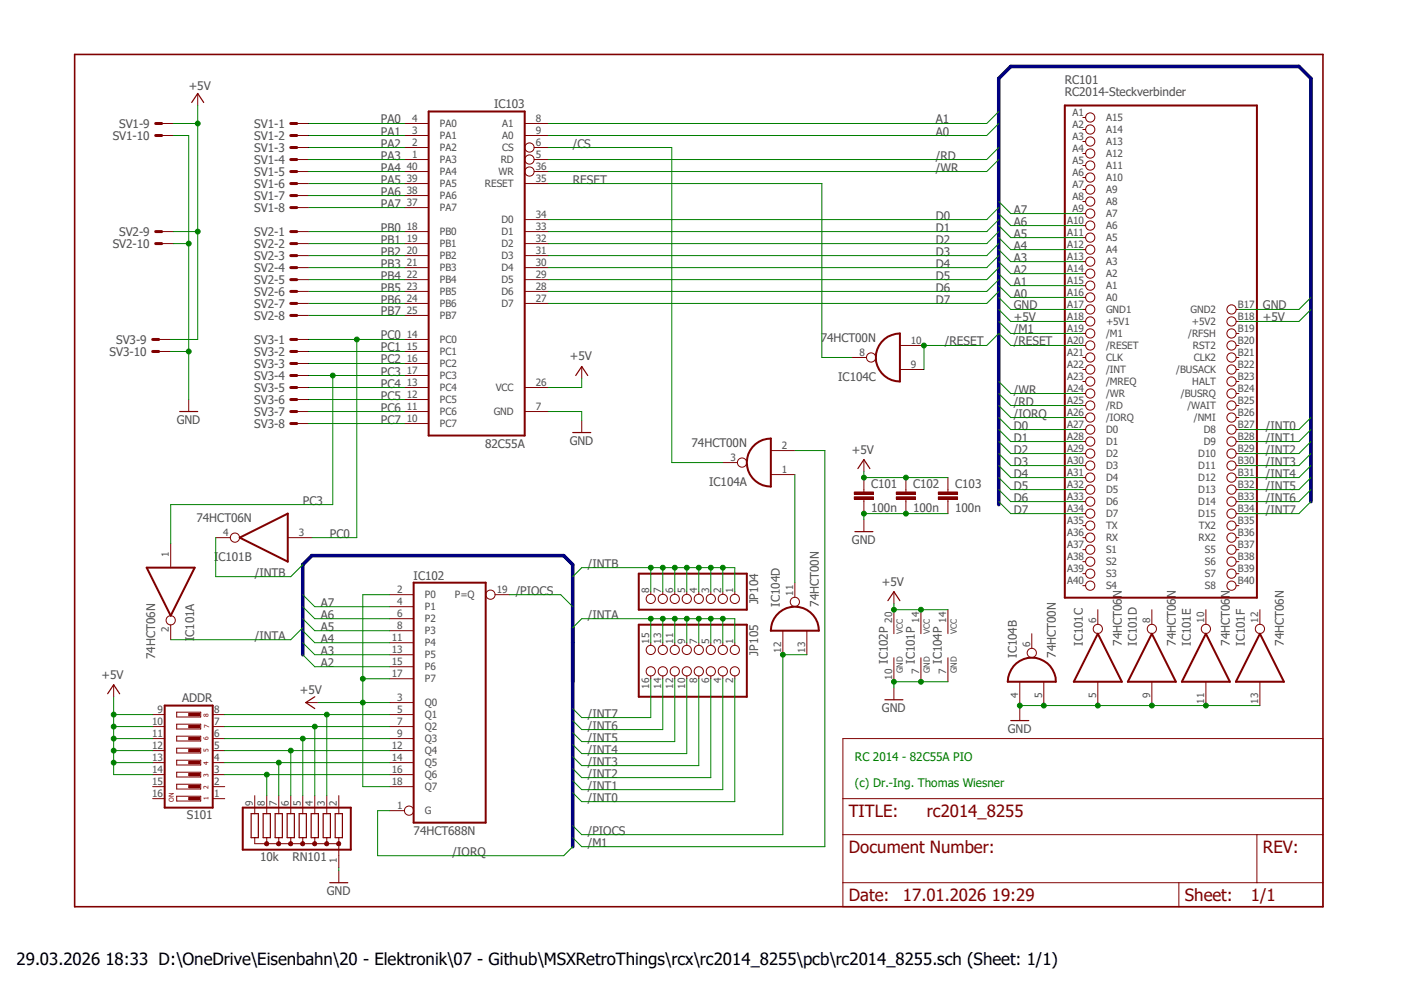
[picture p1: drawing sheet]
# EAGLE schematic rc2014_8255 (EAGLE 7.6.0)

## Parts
C101  100n  C-EU025-025X050  [C025-025X050]
C102  100n  C-EU025-025X050  [C025-025X050]
C103  100n  C-EU025-025X050  [C025-025X050]
IC101  74HCT06N  74LS06N  [DIL14]
IC102  74HCT688N  [DIL20]
IC103  82C55A  [DIL40]
IC104  74HCT00N  74LS00N  [DIL14]
JP104  PINHD-1X8  [1X08]
JP105  PINHD-2X8  [2X08]
RC101  RC2014-Steckverbinder  RC2014STECKER  [RC2014-STECKER]
RN101  10k  G08R  [SIL9]
S101  ADDR  DS08  [DS-08]
SV1  ML10LE  [ML10L]
SV2  ML10LE  [ML10L]
SV3  ML10LE  [ML10L]

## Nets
+5V: C101.1 C102.1 C103.1 IC101.14(P:VCC) IC102.2(P0) IC102.3(Q0) IC102.17(P7) IC102.18(Q7) IC102.20(VCC) IC103.26(VCC) IC104.14(P:VCC) RC101.A18(+5V1) RC101.B18(+5V2) S101.9 S101.10 S101.11 S101.12 S101.13 S101.14 SV1.9 SV2.9 SV3.9
/CS: IC103.6(CS) IC104.3(A:O)
/INT0: JP105.2 RC101.B27(D8)
/INT1: JP105.4 RC101.B28(D9)
/INT2: JP105.6 RC101.B29(D10)
/INT3: JP105.8 RC101.B30(D11)
/INT4: JP105.10 RC101.B31(D12)
/INT5: JP105.12 RC101.B32(D13)
/INT6: JP105.14 RC101.B33(D14)
/INT7: JP105.16 RC101.B34(D15)
/INTA: IC101.2(A:O) JP105.1 JP105.3 JP105.5 JP105.7 JP105.9 JP105.11 JP105.13 JP105.15
/INTB: IC101.4(B:O) JP104.1 JP104.2 JP104.3 JP104.4 JP104.5 JP104.6 JP104.7 JP104.8
/IORQ: IC102.1(G) RC101.A26(/IORQ)
/M1: IC104.2(A:I1) RC101.A19(/M1)
/PIOCS: IC102.19(P=Q) IC104.12(D:I0) IC104.13(D:I1)
/RD: IC103.5(RD) RC101.A25(/RD)
/RESET: IC104.9(C:I0) IC104.10(C:I1) RC101.A20(/RESET)
/WR: IC103.36(WR) RC101.A24(/WR)
A0: IC103.9(A0) RC101.A16(A0)
A1: IC103.8(A1) RC101.A15(A1)
A2: IC102.15(P6) RC101.A14(A2)
A3: IC102.13(P5) RC101.A13(A3)
A4: IC102.11(P4) RC101.A12(A4)
A5: IC102.8(P3) RC101.A11(A5)
A6: IC102.6(P2) RC101.A10(A6)
A7: IC102.4(P1) RC101.A9(A7)
D0: IC103.34(D0) RC101.A27(D0)
D1: IC103.33(D1) RC101.A28(D1)
D2: IC103.32(D2) RC101.A29(D2)
D3: IC103.31(D3) RC101.A30(D3)
D4: IC103.30(D4) RC101.A31(D4)
D5: IC103.29(D5) RC101.A32(D5)
D6: IC103.28(D6) RC101.A33(D6)
D7: IC103.27(D7) RC101.A34(D7)
GND: C101.2 C102.2 C103.2 IC101.5(C:I) IC101.7(P:GND) IC101.9(D:I) IC101.11(E:I) IC101.13(F:I) IC102.10(GND) IC103.7(GND) IC104.4(B:I0) IC104.5(B:I1) IC104.7(P:GND) RC101.A17(GND1) RC101.B17(GND2) RN101.1 SV1.10 SV2.10 SV3.10
N$1: IC104.1(A:I0) IC104.11(D:O)
N$6: IC102.16(Q6) RN101.8 S101.3
N$7: IC102.14(Q5) RN101.7 S101.4
N$8: IC102.12(Q4) RN101.6 S101.5
N$9: IC102.9(Q3) RN101.5 S101.6
N$10: IC102.7(Q2) RN101.4 S101.7
N$11: IC102.5(Q1) RN101.3 S101.8
PA0: IC103.4(PA0) SV1.1
PA1: IC103.3(PA1) SV1.2
PA2: IC103.2(PA2) SV1.3
PA3: IC103.1(PA3) SV1.4
PA4: IC103.40(PA4) SV1.5
PA5: IC103.39(PA5) SV1.6
PA6: IC103.38(PA6) SV1.7
PA7: IC103.37(PA7) SV1.8
PB0: IC103.18(PB0) SV2.1
PB1: IC103.19(PB1) SV2.2
PB2: IC103.20(PB2) SV2.3
PB3: IC103.21(PB3) SV2.4
PB4: IC103.22(PB4) SV2.5
PB5: IC103.23(PB5) SV2.6
PB6: IC103.24(PB6) SV2.7
PB7: IC103.25(PB7) SV2.8
PC0: IC101.3(B:I) IC103.14(PC0) SV3.1
PC1: IC103.15(PC1) SV3.2
PC2: IC103.16(PC2) SV3.3
PC3: IC101.1(A:I) IC103.17(PC3) SV3.4
PC4: IC103.13(PC4) SV3.5
PC5: IC103.12(PC5) SV3.6
PC6: IC103.11(PC6) SV3.7
PC7: IC103.10(PC7) SV3.8
RESET: IC103.35(RESET) IC104.8(C:O)
Unconnected: IC101.6(C:O) IC101.8(D:O) IC101.10(E:O) IC101.12(F:O) IC104.6(B:O) RC101.A1(A15) RC101.A2(A14) RC101.A3(A13) RC101.A4(A12) RC101.A5(A11) RC101.A6(A10) RC101.A7(A9) RC101.A8 RC101.A21(CLK) RC101.A22(/INT) RC101.A23(/MREQ) RC101.A35(TX) RC101.A36(RX) RC101.A37(S1) RC101.A38(S2) RC101.A39(S3) RC101.A40(S4) RC101.B19(/RFSH) RC101.B20(RST2) RC101.B21(CLK2) RC101.B22(/BUSACK) RC101.B23(HALT) RC101.B24(/BUSRQ) RC101.B25(/WAIT) RC101.B26(/NMI) RC101.B35(TX2) RC101.B36(RX2) RC101.B37(S5) RC101.B38(S6) RC101.B39(S7) RC101.B40(S8) RN101.2 RN101.9 S101.1 S101.2 S101.15 S101.16

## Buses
SYSTEM

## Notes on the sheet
- RC 2014 - 82C55A PIO
  
  (c) Dr.-Ing. Thomas Wiesner
